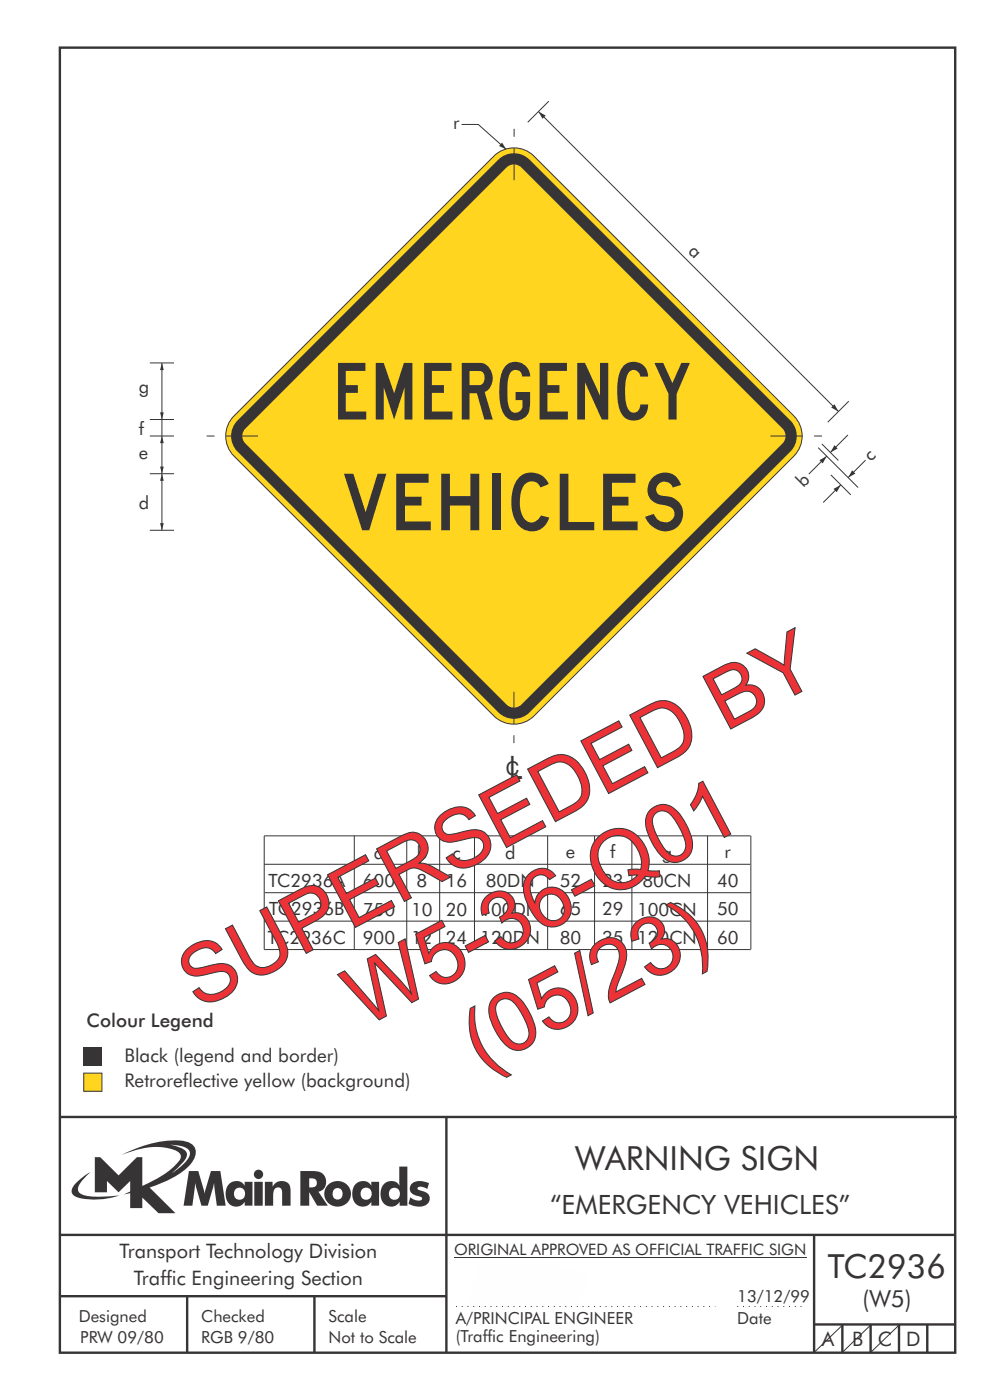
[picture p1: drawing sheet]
<svg xmlns="http://www.w3.org/2000/svg" width="210mm" height="297mm" viewBox="0 0 210 297" stroke-linecap="round" stroke-linejoin="round" font-family="sans-serif">
<path d="M102.7 264.3l21.9 6.2-3.7 13.3-21.9-6.1z" fill-rule="evenodd" fill="#fefefe"/>
<path d="M96.7 277.2h55" fill="none" stroke="#373435" stroke-width=".21" stroke-dasharray=".2 1" stroke-linecap="butt"/>
<g fill="none" stroke="#373435" stroke-width=".51">
<path d="M12.7 10.1h189.9v276.9h-189.9zM12.7 237h190.3M94.7 236.9v50.1M12.7 262h190M12.7 275h82M39.7 275v12M66.7 275v12M172.7 262v25M172.7 281h30M178.7 281v6M184.7 281v6M190.7 281v6"/>
<path d="M196.7 281v6"/>
</g>
<path d="M36.1 242.9a5.8 5.8 0 0 1 3.9 1 1.58 1.58 0 0 1-.2 2.1l-1.1 1.2-2.3 1.7 .9-.8a6.5 6.5 0 0 0 2.4-3.2 2.43 2.43 0 0 0-2.3-1.7zM20.1 245.5v7.5h2.6v-2.4l2.5 2.4 2.4-2.4v2.2l-1.3 .6 1.3-.3v3.2h2.6v-2.2l3.4 3.3h3.6l-5.5-5.4a20.1 20.1 0 0 0 8.7-5 3.1 3.1 0 0 0 .8-3.8 3.8 3.8 0 0 0-3.1-1.2 25.1 25.1 0 0 0-12.4 3.1 16.1 16.1 0 0 1 11.1-1.2 1.56 1.56 0 0 1 1.5 2 17.9 17.9 0 0 1-8.1 5.7v-6.1h-1.2l-3.8 3.9-3.9-3.9zM16.2 250.9a1.82 1.82 0 0 0-.6 2.7 9.9 9.9 0 0 0 5.8 .9l1.9-.3 2-.6a22.2 22.2 0 0 1-7.7-.1 1.33 1.33 0 0 1-.8-2.2l1-1.2 1.3-1.4-1.4 .9zM65.6 250a1.13 1.13 0 0 1 1.2 .2 1.13 1.13 0 0 1 .4 1.2 1.26 1.26 0 0 1-1.6 .5zM63.7 248.5v7.3h1.9v-2.9l1.7 2.9h2.2l-2-3a2.25 2.25 0 0 0 1.6-2.6 2.25 2.25 0 0 0-2.6-1.7zM68.9 253.3a2.8 2.8 0 0 0 5.6 0 2.8 2.8 0 0 0-5.6 0zM71 252.3a1.15 1.15 0 0 1 1.7 1 1.15 1.15 0 0 1-1.7 1 1.46 1.46 0 0 1 0-2zM75.5 251.1a3.2 3.2 0 0 0 .4 4.7 2.13 2.13 0 0 0 2.9-.8v.8h1.6v-5.1h-1.6v.9a2.07 2.07 0 0 0-3.3-.5zM76.9 252.2a1.23 1.23 0 0 1 1.7 .3 1.23 1.23 0 0 1-.2 1.7 1.23 1.23 0 0 1-1.7-.1 1.55 1.55 0 0 1 .2-1.9zM84.7 247.5l.1 4.1a2.16 2.16 0 0 0-2.4-1 2.16 2.16 0 0 0-1.6 2 2.52 2.52 0 0 0 2.7 3.4 2.11 2.11 0 0 0 1.3-1v.8h1.6v-8.3zM82.9 252.2a1.24 1.24 0 0 1 1.9 1.1 1.24 1.24 0 0 1-1.9 1 1.47 1.47 0 0 1 0-2.1zM87.5 251a1.52 1.52 0 0 0-.5 1.7 1.52 1.52 0 0 0 1.5 1 .82 .82 0 0 1 1 .8 2.07 2.07 0 0 1-2.5-.5l-.3 1.4a3.8 3.8 0 0 0 3.9 .1 1.56 1.56 0 0 0 .5-1.7 1.56 1.56 0 0 0-1.4-1.1 1.25 1.25 0 0 1-1.1-.6 1.21 1.21 0 0 1 1.7-.1l.3 .3 .4-1.3a3.7 3.7 0 0 0-3.5 0zM40.1 248.5l-1.2 7.3h1.9l.6-4.8 1.3 4.8h1.4l1.3-4.8 .6 4.8h1.9l-1.2-7.3h-1.9l-1.4 4.7-1.3-4.7zM48.7 251.1a3.2 3.2 0 0 0 .4 4.7 2.13 2.13 0 0 0 2.8-.8v.8h1.7v-5.1h-1.7v.9a2.07 2.07 0 0 0-3.2-.5zM50.1 252.2a1.23 1.23 0 0 1 1.6 .3 1.23 1.23 0 0 1-.2 1.7 1.23 1.23 0 0 1-1.7-.1 1.55 1.55 0 0 1 .3-1.9zM53.9 250.7v5.1h1.8v-5.1zM53.8 249.2a1 1 0 0 0 2 0 1 1 0 0 0-2 0zM56.2 250.7v5.1h1.7a5.4 5.4 0 0 1 .4-3.6 .91 .91 0 0 1 1.1-.2 .91 .91 0 0 1 .4 1.1v2.7h1.8v-2.9a2 2 0 0 0-1.3-2.3 2 2 0 0 0-2.5 1.2v-1.1z" fill-rule="evenodd" fill="#373435"/>
<path d="M96.3 266.7h74.7M178.6 281.2l-5.8 5.6M184.6 281.2l-5.8 5.6" fill="none" stroke="#373435" stroke-width=".21"/>
<path d="M17.8 227.7h3.8v3.8h-3.8z" fill-rule="evenodd" fill="#ffd520" stroke="#373435" stroke-width=".21"/>
<path d="M17.8 222.3h3.8v3.9h-3.8z" fill-rule="evenodd" fill="#373435"/>
<path d="M190.6 281.2l-5.8 5.6" fill="none" stroke="#373435" stroke-width=".21"/>
<path d="M104.8 33.1a6 6 0 0 1 8.5 0l55.1 55.2a6 6 0 0 1 0 8.5l-55.1 55.1a6 6 0 0 1-8.5 0l-55.2-55.1a6 6 0 0 1 0-8.5z" fill-rule="evenodd" fill="#ffd520" stroke="#373435" stroke-width=".21"/>
<path d="M50.4 89.2l55.3-55.3a4.7 4.7 0 0 1 6.6 0l55.4 55.3a4.7 4.7 0 0 1 0 6.6l-55.4 55.3a4.7 4.7 0 0 1-6.6 0l-55.3-55.3a4.7 4.7 0 0 1 0-6.6z" fill-rule="evenodd" fill="#373435"/>
<path d="M107.4 35.5a2.25 2.25 0 0 1 3.2 0l55.4 55.4a2.25 2.25 0 0 1 0 3.2l-55.4 55.4a2.25 2.25 0 0 1-3.2 0l-55.3-55.4a2.25 2.25 0 0 1 0-3.2z" fill-rule="evenodd" fill="#ffd520"/>
<path d="M173.6 95l8.4 8.4M174.3 94.2l3.5 3.5M176.2 100.8l4.3 4.2M178.4 102.9l-3.8 3.7" fill="none" stroke="#373435" stroke-width=".21"/>
<path d="M176.8 103.7l1.6-.8-.9 1.5z" fill="#373435"/>
<path d="M179.9 92.3l-3.7 3.7" fill="none" stroke="#373435" stroke-width=".21"/>
<path d="M177 94.5l.7 .7-1.5 .8z" fill="#373435"/>
<path d="M183.6 97.6l-3.7 3.7" fill="none" stroke="#373435" stroke-width=".21"/>
<path d="M180.8 99.8l.7 .7-1.6 .8z" fill="#373435"/>
<path d="M175.4 96.8l-3.8 3.8" fill="none" stroke="#373435" stroke-width=".21"/>
<path d="M173.8 97.6l1.6-.8-.9 1.5z" fill="#373435"/>
<path d="M114.2 23.7l63.7 63.6" fill="none" stroke="#373435" stroke-width=".21"/>
<g fill="#373435">
<path d="M114.2 23.7l1.6 .8-.7 .7z"/>
<path d="M176.3 86.5l.7-.7 .9 1.5z"/>
</g>
<path d="M97.9 26.4h3.6l5.9 5.3M109.1 27.3v1.7M109.1 31.4v6.8" fill="none" stroke="#373435" stroke-width=".21"/>
<path d="M106.5 30.2l.9 1.5-1.5-.7z" fill="#373435"/>
<path d="M34.3 77v12" fill="none" stroke="#373435" stroke-width=".21"/>
<g fill="#373435">
<path d="M34.3 77l.4 1.5h-.7z"/>
<path d="M34 87.5h.7l-.4 1.5z"/>
</g>
<path d="M34.3 100.5v12" fill="none" stroke="#373435" stroke-width=".21"/>
<g fill="#373435">
<path d="M34.3 100.5l.4 1.5h-.7z"/>
<path d="M34 111h.7l-.4 1.5z"/>
</g>
<path d="M34.3 89v11.5" fill="none" stroke="#373435" stroke-width=".21"/>
<g fill="#373435">
<path d="M34.3 92.5l.4 1.5h-.7z"/>
<path d="M34 99h.7l-.4 1.5z"/>
</g>
<g fill="none" stroke="#373435" stroke-width=".21">
<path d="M116.4 21.5l-4.5 4.4M31.8 77h5.1M31.8 89h5.1M31.8 92.5h5.1M43.8 92.5h1.7M47.9 92.5h6.8M163.5 92.5h6.8M172.7 92.5h1.7M180.1 85.1l-4.5 4.5M31.8 112.5h5.1M31.8 100.5h5.1M109 146.8v6.8"/>
<path d="M109 156v1.7M75.2 177.3v24.1M86.3 177.3v24.1M93.3 177.3v24.1M100.7 177.3v24.1M116.2 177.3v24.1M126.1 177.3v24.1M134 177.3v24.1M150.1 177.3v24.1M159.2 177.3h-103.2v24.1l103.2 .1M159.3 177.3v24.1M56 183.4h103.2"/>
<path d="M56 195.4h103.2M56.2 189.4h103.1"/>
</g>
<path d="M156.4 277.2h14.4" fill="none" stroke="#373435" stroke-width=".21" stroke-dasharray=".2 1" stroke-linecap="butt"/>
<g font-size="17.6" fill="#ed3237">
<text x="42.1" y="214.4" transform="rotate(-28 42.1 214.4)">SUPERSEDED BY</text>
<text x="77.3" y="218" transform="rotate(-28 77.3 218)">W5-36-Q01</text>
<text x="102.1" y="227.2" transform="rotate(-28 102.1 227.2)">(05/23)</text>
</g>
<g font-size="12" fill="#373435">
<text x="71.7" y="89">EMERGENCY</text>
<text x="73" y="112.5">VEHICLES</text>
</g>
<g font-size="7.1" fill="#373435">
<text x="122" y="248.2">WARNING SIGN</text>
<text x="175.6" y="271.1">TC2936</text>
</g>
<text font-size="6.8" fill="#373435" x="108.1" y="165.3">L</text>
<text font-size="5.6" fill="#373435" x="116.7" y="257.5">“EMERGENCY VEHICLES”</text>
<text font-size="5" fill="#373435" x="183" y="277.3">(W5)</text>
<g font-size="4.2" fill="#373435">
<text x="25.4" y="267">Transport Technology Division</text>
<text x="28.4" y="272.6">Traffic Engineering Section</text>
<text x="174.3" y="285.6">A</text>
<text x="180.7" y="285.6">B</text>
<text x="186.2" y="285.6">C</text>
<text x="192.2" y="285.6">D</text>
</g>
<g font-size="4" fill="#373435">
<text x="107.3" y="164.5">C</text>
<text x="18.4" y="217.9">Colour Legend</text>
<text x="26.4" y="225.3">Black (legend and border)</text>
<text x="26.4" y="230.7">Retroreflective yellow (background)</text>
</g>
<g font-size="3.9" fill="#373435">
<text x="96.1" y="27.3">r</text>
<text x="145.9" y="53.5" transform="rotate(45 145.9 53.5)">a</text>
<text x="29.5" y="83.5">g</text>
<text x="29.5" y="92.2">f</text>
<text x="29.5" y="97.4">e</text>
<text x="184.7" y="98.1" transform="rotate(-45 184.7 98.1)">c</text>
<text x="29.5" y="107.9">d</text>
<text x="170.4" y="103.5" transform="rotate(-45 170.4 103.5)">b</text>
<text x="79.3" y="182.2">a</text>
<text x="88.4" y="182.2">b</text>
<text x="96" y="182.2">c</text>
<text x="107.1" y="182.2">d</text>
<text x="120" y="182.1">e</text>
<text x="129.5" y="182.1">f</text>
<text x="140.4" y="182.2">g</text>
<text x="153.7" y="182.1">r</text>
<text x="57" y="188.2">TC2936A</text>
<text x="77" y="188.3">600</text>
<text x="88.4" y="188.3">8</text>
<text x="94.6" y="188.3">16</text>
<text x="103" y="188.3">80DN</text>
<text x="118.7" y="188.2">52</text>
<text x="127.7" y="188.2">23</text>
<text x="136.3" y="188.3">80CN</text>
<text x="152.1" y="188.2">40</text>
<text x="57.1" y="194.2">TC2936B</text>
<text x="77" y="194.3">750</text>
<text x="87.2" y="194.3">10</text>
<text x="94.6" y="194.3">20</text>
<text x="101.9" y="194.3">100DN</text>
<text x="118.7" y="194.2">65</text>
<text x="127.7" y="194.2">29</text>
<text x="135.1" y="194.3">100CN</text>
<text x="152.1" y="194.2">50</text>
<text x="56.8" y="200.2">TC2936C</text>
<text x="77" y="200.4">900</text>
<text x="87.2" y="200.4">12</text>
<text x="94.6" y="200.4">24</text>
<text x="101.9" y="200.4">120DN</text>
<text x="118.7" y="200.3">80</text>
<text x="127.7" y="200.3">35</text>
<text x="135.1" y="200.4">120CN</text>
<text x="152.1" y="200.3">60</text>
</g>
<g font-size="3.5" fill="#373435">
<text x="16.7" y="280.4">Designed</text>
<text x="42.7" y="280.4">Checked</text>
<text x="69.7" y="280.4">Scale</text>
<text x="96.7" y="281">A/PRINCIPAL ENGINEER</text>
<text x="156.4" y="276.3">13/12/99</text>
<text x="156.4" y="281">Date</text>
<text x="17" y="284.8">PRW 09/80</text>
<text x="42.7" y="284.8">RGB 9/80</text>
<text x="69.7" y="285">Not to Scale</text>
<text x="96.7" y="284.7">(Traffic Engineering)</text>
</g>
<text font-size="3.4" fill="#373435" x="96.3" y="266.3">ORIGINAL APPROVED AS OFFICIAL TRAFFIC SIGN</text>
</svg>
